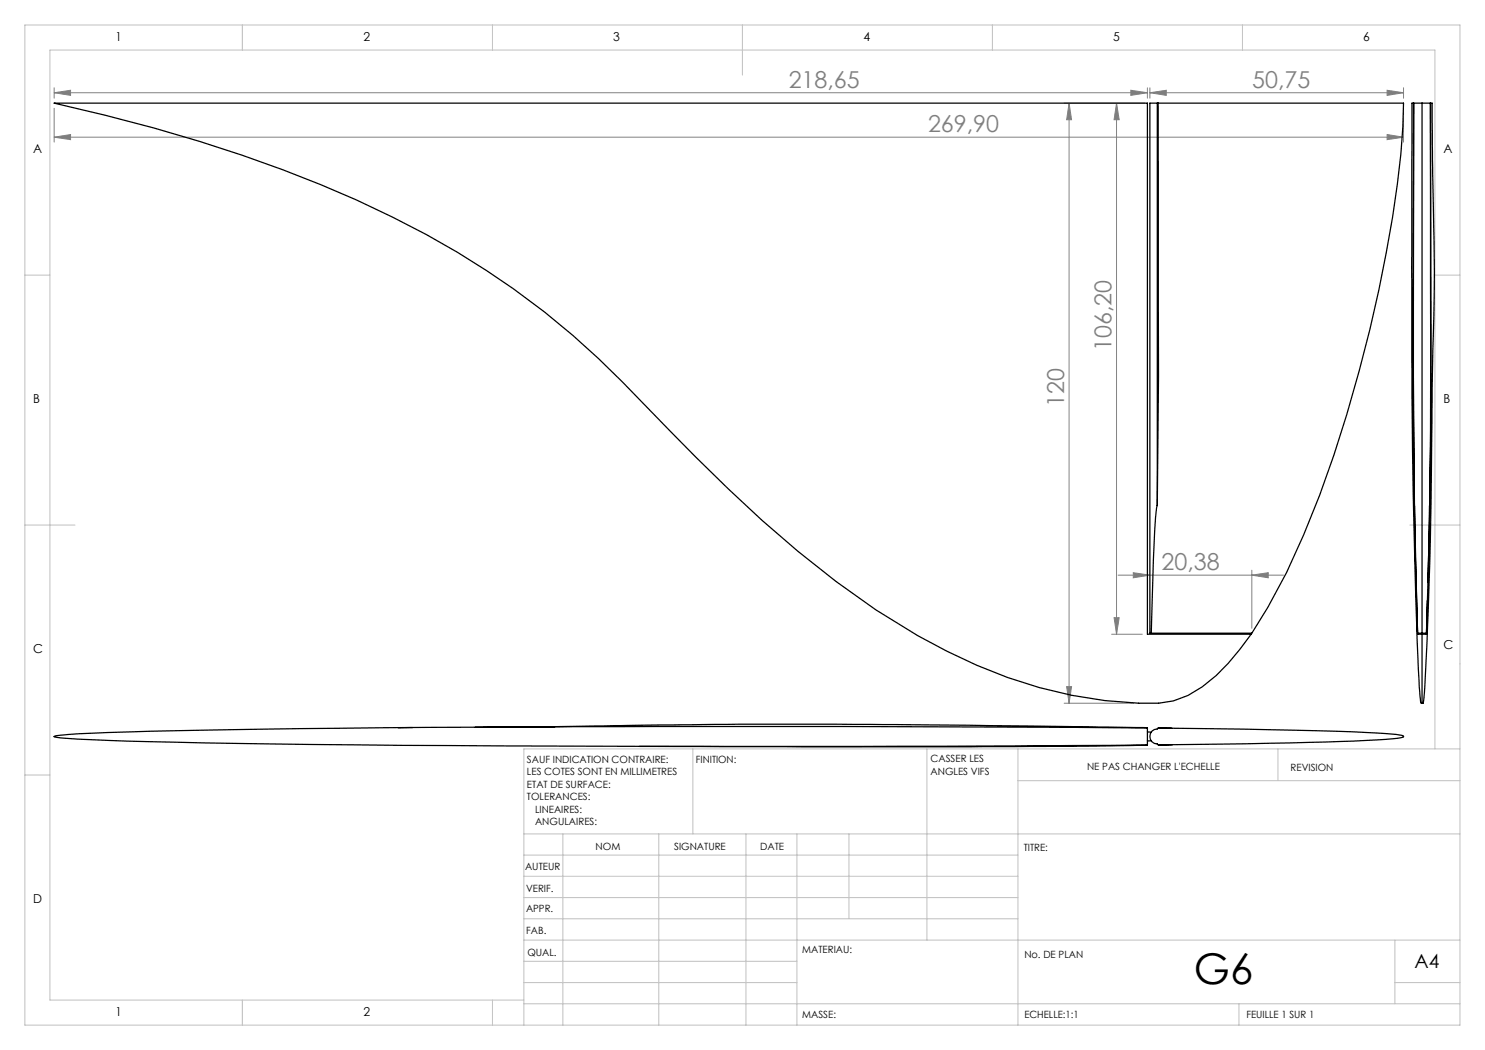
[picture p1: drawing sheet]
<svg xmlns="http://www.w3.org/2000/svg" width="297mm" height="210mm" viewBox="0 0 297 210" stroke-linecap="round" stroke-linejoin="round" font-family="sans-serif">
<g fill="none" stroke="#808080" stroke-width=".2">
<path d="M10.8 18.5l3.3-.4v1zM10.8 17.6v2M10.8 18.5h218.7M226.2 18.1l3.3 .4-3.3 .6zM229.5 17.6v2M230 18.5l3.3-.4v1zM230 17.6v2M230 18.5h50.7M277.4 18.1l3.3 .4-3.3 .6zM280.7 17.6v2M10.8 27.4l3.3-.5v1zM10.8 21.7v6.7"/>
<path d="M10.8 27.4h269.9M212.8 20.6h16.2M213.8 20.6l.5 3.3h-1zM213.8 20.6v120M223.3 20.6v106.3M223.3 20.6l.5 3.3h-1zM277.4 26.9l3.3 .5-3.3 .5zM280.7 21.7v6.7M223.6 115h33.1M226.7 114.5l3.3 .5-3.3 .6zM250.4 115l3.2-.5v1.1zM250.4 114v11.7"/>
<path d="M213.3 137.3h1l-.5 3.3zM222.3 126.9h6.2M222.8 123.5h1l-.5 3.4zM212.8 140.6h13.9"/>
</g>
<g fill="none" stroke="#c0c0c0" stroke-width=".2">
<path d="M5 5h287v200h-287zM48.5 5v5M98.5 5v5M148.5 5v10M198.5 5v5M248.5 5v5M5 55h5M287 55h5M5 105h10M282 105h10M5 155h5M138.6 149.8v17"/>
<path d="M185.4 149.8v38.2M203.6 149.8v55.2M203.6 156.1h88.4M255.6 149.8v6.3M287 149.8v-139.8h-277v190h94.8M292 149.8h-187.2v55.2M104.8 166.8h187.2M104.8 179.5h98.8M104.8 175.3h98.8M104.8 171h98.8M112.6 166.8v38.2M131.8 166.8v38.2"/>
<path d="M149.2 166.8v38.2M159.4 166.8v38.2M169.8 166.8v17M104.8 183.8h98.8M104.8 196.5h54.6M104.8 192.3h54.6M104.8 188h187.2M279 196.5h13M279 188v12.8M48.5 200v5M98.5 200v5M104.8 200.8h187.2"/>
<path d="M247.8 200.8v4.2"/>
</g>
<g fill="#808080">
<path d="M250.4 115l3.2-.5v1.1zM226.7 114.5l3.3 .5-3.3 .6z"/>
<path d="M277.4 26.9l3.3 .5-3.3 .5zM10.8 27.4l3.3-.5v1z"/>
<path d="M230 18.5l3.3-.4v1zM277.4 18.1l3.3 .4-3.3 .6zM10.8 18.5l3.3-.4v1zM226.2 18.1l3.3 .4-3.3 .6z"/>
<path d="M213.3 137.3h1l-.5 3.3zM213.8 20.6l.5 3.3h-1z"/>
<path d="M222.8 123.5h1l-.5 3.4zM223.3 20.6l.5 3.3h-1z"/>
</g>
<g fill="none" stroke="#000" stroke-width=".25">
<path d="M10.8 20.6h218.7v106.3h20.7a43 43 0 0 1-9.7 10.5 15.7 15.7 0 0 1-8.9 3.2h-1.3a72.8 72.8 0 0 1-22.5-3.1 123.7 123.7 0 0 1-40.6-21.2 279.3 279.3 0 0 1-33.2-30.1 297.9 297.9 0 0 0-19.4-19.1 174.6 174.6 0 0 0-43.4-27.1 309.5 309.5 0 0 0-60.4-19.4zM231.5 20.6h-1.5v106h.3M231.5 20.6v80.5M231.5 20.6h.1M231.6 20.6l.1 54.7-.2 25.8M231.6 20.6h49.1a195 195 0 0 1-4.9 37.4 279.3 279.3 0 0 1-15.1 49 106 106 0 0 1-10.4 19.6h-20M284.4 20.6h1.7v35.6a1662.4 1662.4 0 0 1-.2 45.4l-.6 25h-.9M284.4 20.6v106M284.4 20.6h-1.6l-.1 41 .2 39.5 .5 22.8 .1 2.7h.9M231.5 101.1l-.3 1.1a274.9 274.9 0 0 0-.9 24.4M285.6 116.5l.5-28v-67.9h.3l.1 12.7a677.1 677.1 0 0 1-.1 45 954.8 954.8 0 0 1-1.7 62l-.1 .3h-.2v-13.7M284.4 126.9h-.8a1385.5 1385.5 0 0 1-1-62.6l.1-43.7h-.3v39.3a1553.8 1553.8 0 0 0 1.6 79.2l.2 1.5"/>
<path d="M285.5 120.1l-.2 6.8h-.9M10.8 147.3l.5-.2a350.7 350.7 0 0 1 29.1-1.1l36.1-.5 37.8-.2h54l61.2 .3v3.4l-41.5 .3h-53l-63.9-.3a1418.9 1418.9 0 0 1-57.3-1.3l-2.3-.2zM82.5 145.5h-2.8M105.4 145.4l37.8-.5 23.9-.1 62.4 .7M110.9 145.4h-15.9M229.5 149l-35.3 .4-66.3-.1M229.5 146.4h.8M230.3 148.2h-.8M230.4 146.2l1.2-.6 17.3 .2a536 536 0 0 1 29.5 1l2.3 .4v.2l-.3 .1a88.9 88.9 0 0 1-12.4 .8l-18.8 .5-17.6 .2-.1-.2a1.51 1.51 0 0 1-1.4-.9 1.51 1.51 0 0 1 .3-1.7zM231.7 145.6l2.7 .1M234.5 149h-2.8"/>
</g>
<text font-size="8.5" x="238.8" y="196.7">G6</text>
<g font-size="4.7" fill="#808080">
<text x="157.7" y="17.5">218,65</text>
<text x="250.5" y="17.5">50,75</text>
<text x="185.6" y="26.4">269,90</text>
<text x="222.3" y="70.2" transform="rotate(-90 222.3 70.2)">106,20</text>
<text x="212.8" y="81.3" transform="rotate(-90 212.8 81.3)">120</text>
<text x="232.3" y="114">20,38</text>
</g>
<text font-size="3.9" x="282.9" y="193.6">A4</text>
<g font-size="2.5">
<text x="23.1" y="8.2">1</text>
<text x="72.7" y="8.2">2</text>
<text x="122.7" y="8.2">3</text>
<text x="172.7" y="8.2">4</text>
<text x="222.7" y="8.2">5</text>
<text x="272.7" y="8.2">6</text>
<text x="6.7" y="30.7">A</text>
<text x="288.7" y="30.7">A</text>
<text x="6.7" y="80.7">B</text>
<text x="288.7" y="80.7">B</text>
<text x="6.7" y="130.7">C</text>
<text x="288.7" y="129.7">C</text>
<text x="6.7" y="180.7">D</text>
<text x="23.1" y="203.2">1</text>
<text x="72.7" y="203.2">2</text>
</g>
<g font-size="2">
<text x="105.4" y="152.6">SAUF INDICATION CONTRAIRE:</text>
<text x="105.4" y="155.1">LES COTES SONT EN MILLIMETRES</text>
<text x="139.2" y="152.6">FINITION:</text>
<text x="186.1" y="152.5">CASSER LES</text>
<text x="186.1" y="155">ANGLES VIFS</text>
<text x="217.4" y="154">NE PAS CHANGER L'ECHELLE</text>
<text x="258.1" y="154.2">REVISION</text>
<text x="105.4" y="157.6">ETAT DE SURFACE:</text>
<text x="105.4" y="160.1">TOLERANCES:</text>
<text x="107" y="162.6">LINEAIRES:</text>
<text x="107" y="165.1">ANGULAIRES:</text>
<text x="119.1" y="170">NOM</text>
<text x="134.8" y="169.9">SIGNATURE</text>
<text x="152" y="169.9">DATE</text>
<text x="204.8" y="170.2">TITRE:</text>
<text x="105" y="174.1">AUTEUR</text>
<text x="105.2" y="178.3">VERIF.</text>
<text x="105.2" y="182.4">APPR.</text>
<text x="105.3" y="186.8">FAB.</text>
<text x="105.5" y="191.1">QUAL.</text>
<text x="160.5" y="190.5">MATERIAU:</text>
<text x="204.9" y="191.6">No. DE PLAN</text>
<text x="160.4" y="203.5">MASSE:</text>
<text x="204.9" y="203.6">ECHELLE:1:1</text>
<text x="249.3" y="203.6">FEUILLE 1 SUR 1</text>
</g>
</svg>
